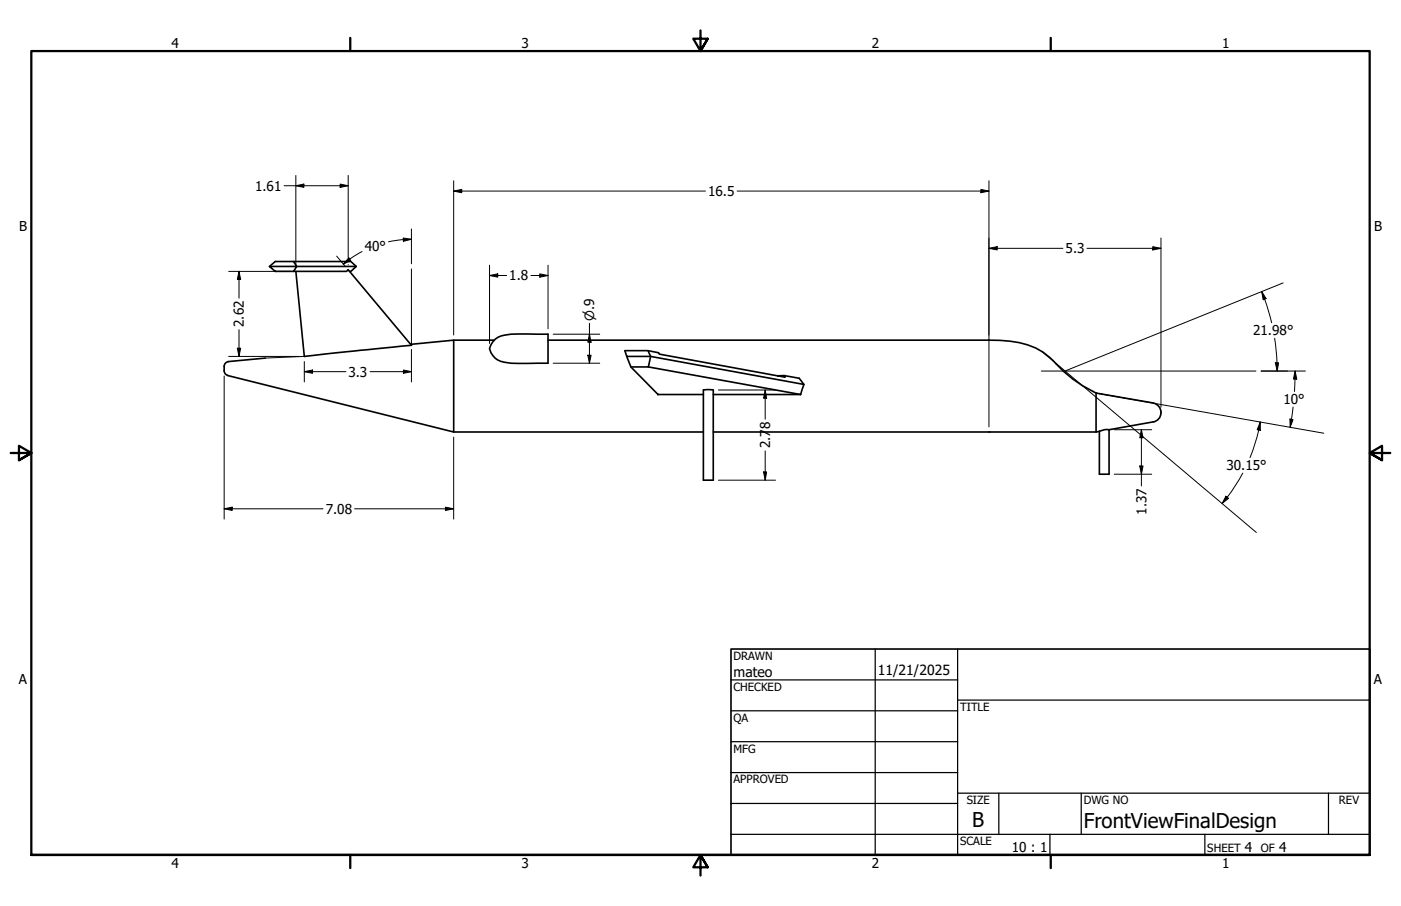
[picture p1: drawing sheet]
<svg xmlns="http://www.w3.org/2000/svg" width="432mm" height="279mm" viewBox="0 0 432 279" stroke-linecap="round" stroke-linejoin="round" font-family="sans-serif">
<!-- layer: Visible (ANSI) -->
<g fill="none" stroke="#000" stroke-width=".51">
<path d="M83.1 82.2h8.3l-.9 1.5h-5.7zM90.5 83.7h16.3l.5-.5 19.5 23.3v-.3l13-1.3v28.3l-69.6-17.4-.7-.4a2.57 2.57 0 0 1-.4-2.4M90.5 80.6h-5.7l-1.7 1.6M91.2 83.7l2.6 26.2 33-3.4M109.8 82.2l-1.7-1.6h-17.6l.9 1.6h18.4l-1.7 1.5h-.4M81.8 110.4l-11.4 1.1a1.49 1.49 0 0 0-1.3 1.5M139.8 104.9h12.5M152.7 104.6a7.9 7.9 0 0 1 4.8-1.5h11.4v8.9h-3.4a44.3 44.3 0 0 1-11.1-.6 5.2 5.2 0 0 1-3.5-3.9l.4-1.2zM168.9 104.9h135.9a28.9 28.9 0 0 1 16.6 3.7l3.1 2.6a39.6 39.6 0 0 0 13.3 10M193.2 109.9l1.2 3.3h5.4l.7-3.3h-7.3l-.6-1.8h7.1l3.2 .7 .4 .4 38.7 7.1-.3-.5-1.9 .1M194.4 113.2l8.4 8.4M199.7 108.1l.8 1.8 47.3 8.7-1.5-2-4.6-.8"/>
<path d="M199.8 113.2l47 8.5M247.8 118.6l-1 3.1M139.8 133.2h77M202.8 121.6h.1M202.8 121.7h14M216.8 120.3h3v27.8h-3zM219.8 133.2h118M219.8 121.7h27M337.8 121.2v12M337.8 121.2l17.6 3.1a2.97 2.97 0 0 1 2.4 2.9 2.97 2.97 0 0 1-2.4 2.9l-13.6 2.4M338.8 133l-1 .2M341.8 132.5a4.8 4.8 0 0 0-3 .5"/>
<path d="M341.8 132.5v13.7h-3v-13.2"/>
</g>
<circle cx="304.8" cy="133.2" r=".25" fill="#000"/>
<!-- layer: Border (ANSI) -->
<path d="M107.9 11.7v4M215.9 9.4v6.3l-2.2-3.8h4.4l-2.2 3.8 2.2-3.8M323.8 11.7v4M3.3 139.7h6.4l-3.9-2.2v4.4l3.9-2.2-3.9 2.2M428.5 139.7h-6.4l3.9-2.2v4.4l-3.9-2.2 3.9 2.2M9.7 263.7v-248h412.4v248h-412.4h412.4M107.9 263.7v4M218.1 267.5l-2.2-3.8 2.2 3.8h-4.4l2.2-3.8v6.3M323.8 263.7v4" fill="none" stroke="#000" stroke-width=".7"/>
<!-- layer: Title (ANSI) -->
<g fill="none" stroke="#000" stroke-width=".38">
<path d="M225.3 209.7h69.8M225.3 219.2h69.8M269.7 200.2v63.5M295.1 215.9h127M295.1 200.2v63.5M225.3 228.7h69.8M225.3 238.3h69.8M225.3 257.3h196.8M225.3 247.8h69.8M295.1 244.6h127M307.8 244.6v12.7M323.6 257.3v6.4"/>
<path d="M333.2 244.6v12.7M371.3 257.3v6.4M409.4 244.6v12.7"/>
</g>
<path d="M225.3 200.2h196.8v63.5h-196.8z" fill="none" stroke="#000" stroke-width=".51"/>
<!-- layer: Sketch Geometry (ANSI) -->
<path d="M126.8 82.9v23.3M395.5 87.2l-67.3 27.2M93.8 109.9l-12 .5M320.9 114.4h66.2M321.1 108.3l66.1 55.9M337.8 121.2l70.2 12.4" fill="none" stroke="#000" stroke-width=".31"/>
<!-- layer: Dimension (ANSI) -->
<g fill="none" stroke="#000" stroke-width=".31">
<path d="M87.6 57.3h19.7M91.2 57.3l2.5-.5v1zM91.2 54.1v27.9M104.8 56.8l2.5 .5-2.5 .5zM107.3 54.1v25.3M139.8 58.9l2.5-.5v1zM139.8 58.9h77.6M139.8 55.8v47.5M227.2 58.9h77.6M302.3 58.4l2.5 .5-2.5 .5zM304.8 55.8v75.8M103.8 79l2.5 3"/>
<path d="M107.5 79.5l.6 .8-2.3 1.2zM111.6 77.6l-3.3 1.9-2.5 2M124.3 73.4l2.5 .4-2.5 .6zM126.8 73.8l-3.8 .2-3.3 .6M126.8 70.6v10.7M304.8 76.6l2.5-.5v1zM304.8 76.6h22.8M335 76.6h22.8M355.3 76.1l2.5 .5-2.5 .5zM357.8 73.4v52.1M70.5 83.7h19.1M73.7 83.7l.5 2.5h-1z"/>
<path d="M73.7 83.7v8.2M107.3 81.5v.1M150.9 85l2.5-.5v1zM150.9 85h5.2M150.9 81.8v24.1M163.6 85h5.3M166.4 84.5l2.5 .5-2.5 .5zM168.9 81.8v19.6M181.7 99.7v12.3M388.9 89.9l1.3 2.2-.9 .4zM388.9 89.9l.9 2.4M389.8 92.2l2.1 7.3"/>
<path d="M69.1 116v44.1M70.5 109.9h21.7M73.2 107.4h1l-.5 2.5zM73.7 101.7v8.2M93.8 114.6l2.5-.5v1zM93.8 114.6h12.8M93.8 111.5v6.3M114 114.6h12.8M124.3 114.1l2.5 .5-2.5 .5zM126.8 107.8v10M170.5 112h14.3M170.5 103.1h14.3"/>
<path d="M181.2 109.5h1l-.5 2.5zM181.7 103.1l.5 2.4h-1zM388.7 114.4h13.6M392.9 104.3l.5 5.1 .2 5M393.1 111.9h1l-.5 2.5zM399.2 114.4l.5 2.5h-1zM399.2 114.4l-.2 6.3M139.8 134.8v25.3M221.4 120.3h17.6M235.8 120.3l.5 2.5h-1zM235.8 120.3v9M235.8 139.1v9"/>
<path d="M343.4 132.5h11.6M351.8 132.5l.5 2.5h-1zM351.8 132.5v17.4M388.4 130.1v2.6l-.9-.2zM388.4 130.1l-1.2 5.4-1.9 5.6M397.6 129.2l.9 .2-.9 2.4zM398.5 125.5l-.9 6.3M69.1 156.9l2.5-.5v1zM69.1 156.9h30.5M109.3 156.9h30.5M137.3 156.4l2.5 .5-2.5 .5zM221.4 148.1h17.6"/>
<path d="M235.3 145.5h1l-.5 2.6zM343.4 146.2h11.6M351.3 143.7h1l-.5 2.5zM377.8 153l.9 .7-2 1.6zM383 145.9l-3 5-3.3 4.4"/>
</g>
<g fill="#000">
<path d="M91.2 57.3l2.5-.5v1zM104.8 56.8l2.5 .5-2.5 .5zM139.8 58.9l2.5-.5v1zM302.3 58.4l2.5 .5-2.5 .5zM107.5 79.5l.6 .8-2.3 1.2zM124.3 73.4l2.5 .4-2.5 .6zM304.8 76.6l2.5-.5v1zM355.3 76.1l2.5 .5-2.5 .5zM73.7 83.7l.5 2.5h-1zM150.9 85l2.5-.5v1zM166.4 84.5l2.5 .5-2.5 .5zM388.9 89.9l1.3 2.2-.9 .4z"/>
<path d="M73.2 107.4h1l-.5 2.5zM93.8 114.6l2.5-.5v1zM124.3 114.1l2.5 .5-2.5 .5zM181.2 109.5h1l-.5 2.5zM181.7 103.1l.5 2.4h-1zM393.1 111.9h1l-.5 2.5zM399.2 114.4l.5 2.5h-1zM235.8 120.3l.5 2.5h-1zM351.8 132.5l.5 2.5h-1zM388.4 130.1v2.6l-.9-.2zM397.6 129.2l.9 .2-.9 2.4zM69.1 156.9l2.5-.5v1z"/>
<path d="M137.3 156.4l2.5 .5-2.5 .5zM235.3 145.5h1l-.5 2.6zM351.3 143.7h1l-.5 2.5zM377.8 153l.9 .7-2 1.6z"/>
</g>
<g font-size="6.3">
<text x="299.7" y="255.1">B</text>
<text x="334" y="255.3">FrontViewFinalDesign</text>
</g>
<g font-size="4.3">
<text x="226.1" y="208.9">mateo</text>
<text x="270.5" y="208.2">11/21/2025</text>
</g>
<g font-size="4.2">
<text x="52.8" y="14.7">4</text>
<text x="160.8" y="14.7">3</text>
<text x="268.7" y="14.7">2</text>
<text x="376.7" y="14.7">1</text>
<text x="78.6" y="58.8">1.61</text>
<text x="218.2" y="60.5">16.5</text>
<text x="5.9" y="71.4">B</text>
<text x="423.5" y="71.4">B</text>
<text x="112.4" y="77.3">40°</text>
<text x="328.4" y="78.1">5.3</text>
<text x="157" y="86.5">1.8</text>
<text x="75.2" y="100.8" transform="rotate(-90 75.2 100.8)">2.62</text>
<text x="386.2" y="103.4">21.98°</text>
<text x="107.4" y="116.1">3.3</text>
<text x="395.5" y="124.7">10°</text>
<text x="237.4" y="132.4" transform="rotate(-90 237.4 132.4)">8</text>
<text x="237.4" y="138.2" transform="rotate(-90 237.4 138.2)">2.7</text>
<text x="378" y="145">30.15°</text>
<text x="100.4" y="158.4">7.08</text>
<text x="353.3" y="158.8" transform="rotate(-90 353.3 158.8)">1.37</text>
<text x="5.8" y="211.1">A</text>
<text x="423.4" y="211.1">A</text>
<text x="311.8" y="262.8">10 : 1</text>
<text x="383.7" y="262.8">4</text>
<text x="394.2" y="262.8">4</text>
<text x="52.8" y="267.7">4</text>
<text x="160.8" y="267.7">3</text>
<text x="268.7" y="267.7">2</text>
<text x="376.7" y="267.7">1</text>
</g>
<text font-size="3.9" x="183.1" y="98.9" transform="rotate(-90 183.1 98.9)">⌀.9</text>
<g font-size="3.5">
<text x="226.1" y="203.5">DRAWN</text>
<text x="226.1" y="213">CHECKED</text>
<text x="295.9" y="219.2">TITLE</text>
<text x="226.1" y="222.6">QA</text>
<text x="226.1" y="232.1">MFG</text>
<text x="226.1" y="241.6">APPROVED</text>
<text x="297.9" y="248">SIZE</text>
<text x="334" y="248">DWG NO</text>
<text x="412.7" y="247.9">REV</text>
<text x="295.9" y="260.7">SCALE</text>
<text x="372.1" y="262.8">SHEET</text>
<text x="388.6" y="262.8">OF</text>
</g>
</svg>
